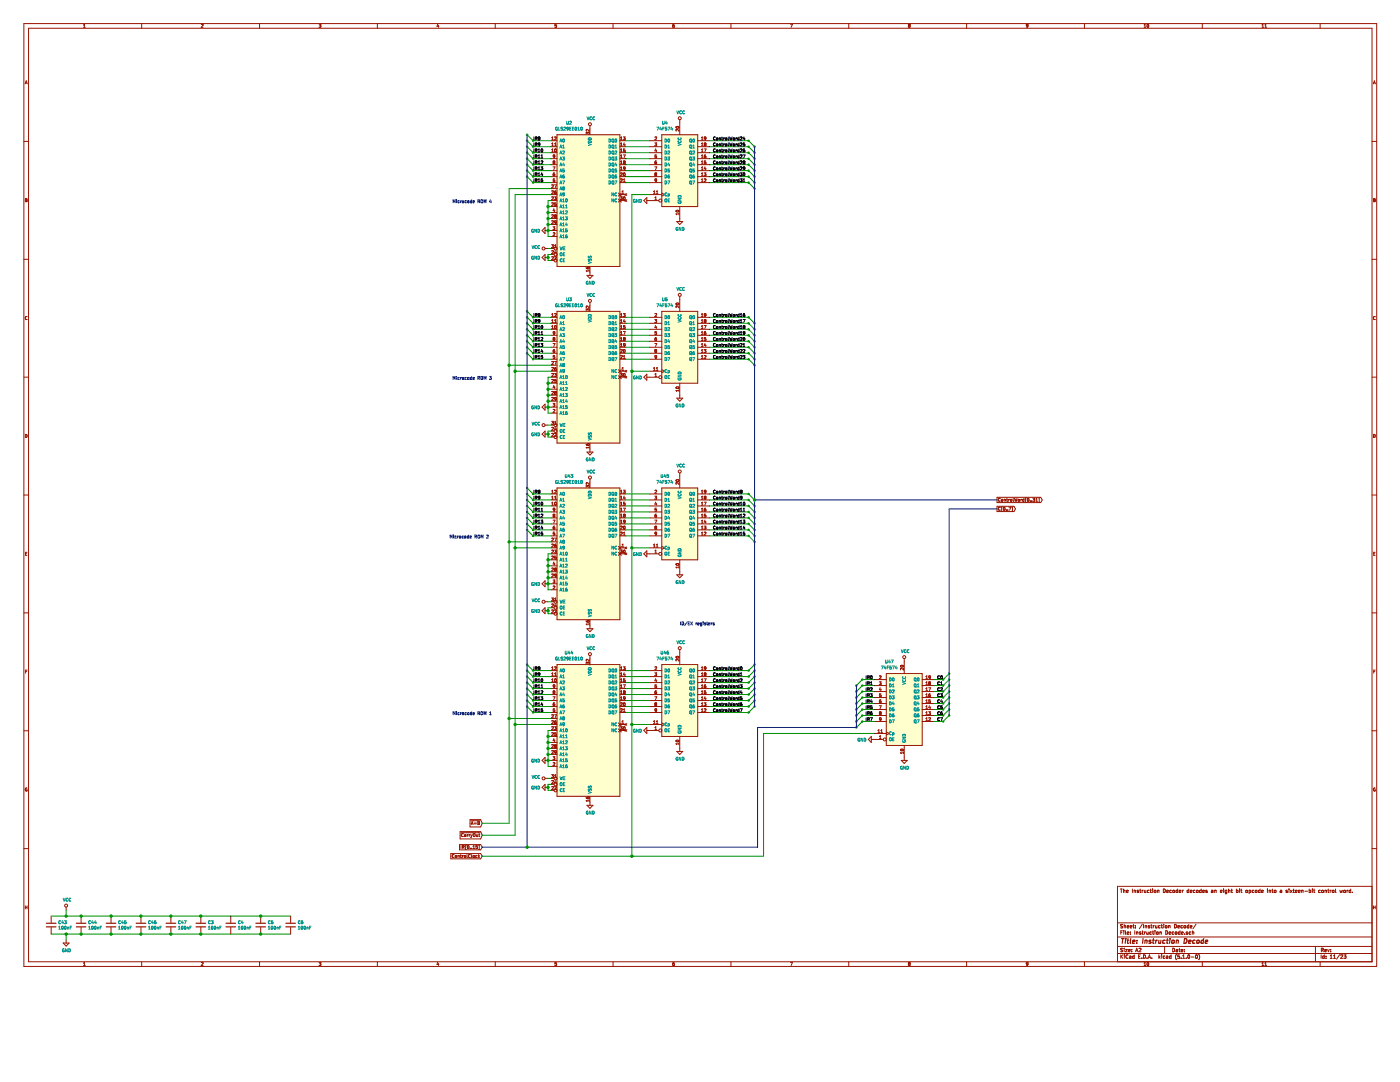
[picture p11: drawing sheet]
EESchema Schematic File Version 4
LIBS:MainBoard-cache
EELAYER 29 0
EELAYER END
$Descr A2 23386 16535
encoding utf-8
Sheet 11 23
Title "Instruction Decode"
Date ""
Rev ""
Comp ""
Comment1 ""
Comment2 ""
Comment3 ""
Comment4 "The Instruction Decoder decodes an eight bit opcode into a sixteen-bit control word."
$EndDescr
$Comp
L Memory_EEPROM:GLS29EE010 U?
U 1 1
P 9850 8150
AR Path="/5D2C0AA0/5DB5EC09" Ref="U?"  Part="1" 
AR Path="/5D2C0B92/5DB5EC09" Ref="U43"  Part="1" 
F 0 "U43" H 9500 8350 50  0000 C CNN
F 1 "GLS29EE010" H 9500 8250 50  0000 C CNN
F 2 "Package_DIP:DIP-32_W15.24mm_Socket" H 9850 8150 50  0001 C CNN
F 3 "" H 9850 8150 50  0001 C CNN
	1    9850 8150
	1    0    0    -1  
$EndComp
$Comp
L Memory_EEPROM:GLS29EE010 U?
U 1 1
P 9850 11100
AR Path="/5D2C0AA0/5DB5EC5B" Ref="U?"  Part="1" 
AR Path="/5D2C0B92/5DB5EC5B" Ref="U44"  Part="1" 
F 0 "U44" H 9500 11300 50  0000 C CNN
F 1 "GLS29EE010" H 9500 11200 50  0000 C CNN
F 2 "Package_DIP:DIP-32_W15.24mm_Socket" H 9850 11100 50  0001 C CNN
F 3 "" H 9850 11100 50  0001 C CNN
	1    9850 11100
	1    0    0    -1  
$EndComp
$Comp
L 74xx:74LS574 U?
U 1 1
P 15100 11850
AR Path="/5D2C14C3/5DB613F7" Ref="U?"  Part="1" 
AR Path="/5D2C0B92/5DB613F7" Ref="U47"  Part="1" 
F 0 "U47" H 14850 12650 50  0000 C CNN
F 1 "74F574" H 14850 12550 50  0000 C CNN
F 2 "Package_DIP:DIP-20_W7.62mm" H 15100 11850 50  0001 C CNN
F 3 "http://www.ti.com/lit/gpn/sn74LS574" H 15100 11850 50  0001 C CNN
	1    15100 11850
	1    0    0    -1  
$EndComp
$Comp
L power:GND #PWR0131
U 1 1
P 15100 12650
F 0 "#PWR0131" H 15100 12400 50  0001 C CNN
F 1 "GND" H 15105 12477 50  0000 C CNN
F 2 "" H 15100 12650 50  0001 C CNN
F 3 "" H 15100 12650 50  0001 C CNN
	1    15100 12650
	1    0    0    -1  
$EndComp
$Comp
L power:VCC #PWR0130
U 1 1
P 15100 11050
F 0 "#PWR0130" H 15100 10900 50  0001 C CNN
F 1 "VCC" H 15117 11223 50  0000 C CNN
F 2 "" H 15100 11050 50  0001 C CNN
F 3 "" H 15100 11050 50  0001 C CNN
	1    15100 11050
	1    0    0    -1  
$EndComp
Entry Wire Line
	14300 12150 14400 12050
Entry Wire Line
	14300 12050 14400 11950
Entry Wire Line
	14300 11450 14400 11350
Entry Wire Line
	14300 11550 14400 11450
Entry Wire Line
	14300 11650 14400 11550
Entry Wire Line
	14300 11750 14400 11650
Entry Wire Line
	14300 11850 14400 11750
Entry Wire Line
	14300 11950 14400 11850
Wire Wire Line
	14400 12050 14600 12050
Wire Wire Line
	14600 11950 14400 11950
Wire Wire Line
	14400 11850 14600 11850
Wire Wire Line
	14600 11750 14400 11750
Wire Wire Line
	14400 11650 14600 11650
Wire Wire Line
	14600 11550 14400 11550
Wire Wire Line
	14400 11450 14600 11450
Wire Wire Line
	14600 11350 14400 11350
Text GLabel 8050 14150 0    50   Input ~ 0
IR[0..15]
Text Label 14450 11350 0    50   ~ 0
IR0
Text Label 14450 11450 0    50   ~ 0
IR1
Text Label 14450 11550 0    50   ~ 0
IR2
Text Label 14450 11650 0    50   ~ 0
IR3
Text Label 14450 11750 0    50   ~ 0
IR4
Text Label 14450 11850 0    50   ~ 0
IR5
Text Label 14450 11950 0    50   ~ 0
IR6
Text Label 14450 12050 0    50   ~ 0
IR7
Text GLabel 8050 14300 0    50   Input ~ 0
ControlClock
$Comp
L power:GND #PWR0129
U 1 1
P 14600 12350
F 0 "#PWR0129" H 14600 12100 50  0001 C CNN
F 1 "GND" V 14605 12222 50  0000 R CNN
F 2 "" H 14600 12350 50  0001 C CNN
F 3 "" H 14600 12350 50  0001 C CNN
	1    14600 12350
	0    1    1    0   
$EndComp
$Comp
L 74xx:74LS574 U?
U 1 1
P 11350 8750
AR Path="/5D2C14C3/5DB75B66" Ref="U?"  Part="1" 
AR Path="/5D2C0B92/5DB75B66" Ref="U45"  Part="1" 
F 0 "U45" H 11100 9550 50  0000 C CNN
F 1 "74F574" H 11100 9450 50  0000 C CNN
F 2 "Package_DIP:DIP-20_W7.62mm" H 11350 8750 50  0001 C CNN
F 3 "http://www.ti.com/lit/gpn/sn74LS574" H 11350 8750 50  0001 C CNN
	1    11350 8750
	1    0    0    -1  
$EndComp
$Comp
L 74xx:74LS574 U?
U 1 1
P 11350 11700
AR Path="/5D2C14C3/5DB7864A" Ref="U?"  Part="1" 
AR Path="/5D2C0B92/5DB7864A" Ref="U46"  Part="1" 
F 0 "U46" H 11100 12500 50  0000 C CNN
F 1 "74F574" H 11100 12400 50  0000 C CNN
F 2 "Package_DIP:DIP-20_W7.62mm" H 11350 11700 50  0001 C CNN
F 3 "http://www.ti.com/lit/gpn/sn74LS574" H 11350 11700 50  0001 C CNN
	1    11350 11700
	1    0    0    -1  
$EndComp
$Comp
L power:GND #PWR0126
U 1 1
P 11350 12500
F 0 "#PWR0126" H 11350 12250 50  0001 C CNN
F 1 "GND" H 11355 12327 50  0000 C CNN
F 2 "" H 11350 12500 50  0001 C CNN
F 3 "" H 11350 12500 50  0001 C CNN
	1    11350 12500
	1    0    0    -1  
$EndComp
$Comp
L power:GND #PWR0124
U 1 1
P 11350 9550
F 0 "#PWR0124" H 11350 9300 50  0001 C CNN
F 1 "GND" H 11355 9377 50  0000 C CNN
F 2 "" H 11350 9550 50  0001 C CNN
F 3 "" H 11350 9550 50  0001 C CNN
	1    11350 9550
	1    0    0    -1  
$EndComp
$Comp
L power:VCC #PWR0123
U 1 1
P 11350 7950
F 0 "#PWR0123" H 11350 7800 50  0001 C CNN
F 1 "VCC" H 11367 8123 50  0000 C CNN
F 2 "" H 11350 7950 50  0001 C CNN
F 3 "" H 11350 7950 50  0001 C CNN
	1    11350 7950
	1    0    0    -1  
$EndComp
$Comp
L power:VCC #PWR0125
U 1 1
P 11350 10900
F 0 "#PWR0125" H 11350 10750 50  0001 C CNN
F 1 "VCC" H 11367 11073 50  0000 C CNN
F 2 "" H 11350 10900 50  0001 C CNN
F 3 "" H 11350 10900 50  0001 C CNN
	1    11350 10900
	1    0    0    -1  
$EndComp
$Comp
L power:VCC #PWR0119
U 1 1
P 9850 11000
F 0 "#PWR0119" H 9850 10850 50  0001 C CNN
F 1 "VCC" H 9867 11173 50  0000 C CNN
F 2 "" H 9850 11000 50  0001 C CNN
F 3 "" H 9850 11000 50  0001 C CNN
	1    9850 11000
	1    0    0    -1  
$EndComp
$Comp
L power:VCC #PWR0117
U 1 1
P 9850 8050
F 0 "#PWR0117" H 9850 7900 50  0001 C CNN
F 1 "VCC" H 9867 8223 50  0000 C CNN
F 2 "" H 9850 8050 50  0001 C CNN
F 3 "" H 9850 8050 50  0001 C CNN
	1    9850 8050
	1    0    0    -1  
$EndComp
$Comp
L power:GND #PWR0120
U 1 1
P 9850 13400
F 0 "#PWR0120" H 9850 13150 50  0001 C CNN
F 1 "GND" H 9855 13227 50  0000 C CNN
F 2 "" H 9850 13400 50  0001 C CNN
F 3 "" H 9850 13400 50  0001 C CNN
	1    9850 13400
	1    0    0    -1  
$EndComp
Wire Wire Line
	12750 14300 10550 14300
Wire Wire Line
	10850 12100 10550 12100
Wire Wire Line
	10550 12100 10550 14300
Connection ~ 10550 14300
Wire Wire Line
	10550 14300 8050 14300
Wire Wire Line
	10550 12100 10550 9150
Wire Wire Line
	10550 9150 10850 9150
Connection ~ 10550 12100
$Comp
L power:GND #PWR0122
U 1 1
P 10850 12200
F 0 "#PWR0122" H 10850 11950 50  0001 C CNN
F 1 "GND" V 10855 12072 50  0000 R CNN
F 2 "" H 10850 12200 50  0001 C CNN
F 3 "" H 10850 12200 50  0001 C CNN
	1    10850 12200
	0    1    1    0   
$EndComp
$Comp
L power:GND #PWR0121
U 1 1
P 10850 9250
F 0 "#PWR0121" H 10850 9000 50  0001 C CNN
F 1 "GND" V 10855 9122 50  0000 R CNN
F 2 "" H 10850 9250 50  0001 C CNN
F 3 "" H 10850 9250 50  0001 C CNN
	1    10850 9250
	0    1    1    0   
$EndComp
Wire Wire Line
	10450 8250 10850 8250
Wire Wire Line
	10850 8350 10450 8350
Wire Wire Line
	10450 8450 10850 8450
Wire Wire Line
	10850 8550 10450 8550
Wire Wire Line
	10450 8650 10850 8650
Wire Wire Line
	10850 8750 10450 8750
Wire Wire Line
	10450 8850 10850 8850
Wire Wire Line
	10850 8950 10450 8950
Wire Wire Line
	10850 11200 10450 11200
Wire Wire Line
	10450 11300 10850 11300
Wire Wire Line
	10850 11400 10450 11400
Wire Wire Line
	10450 11500 10850 11500
Wire Wire Line
	10850 11600 10450 11600
Wire Wire Line
	10450 11700 10850 11700
Wire Wire Line
	10850 11800 10450 11800
Wire Wire Line
	10450 11900 10850 11900
Wire Bus Line
	12650 12150 12650 14150
Wire Bus Line
	12650 14150 8800 14150
Entry Wire Line
	8800 11300 8900 11400
Entry Wire Line
	8800 11400 8900 11500
Entry Wire Line
	8800 11500 8900 11600
Entry Wire Line
	8800 11600 8900 11700
Entry Wire Line
	8800 11700 8900 11800
Entry Wire Line
	8800 11800 8900 11900
Entry Wire Line
	8800 11200 8900 11300
Entry Wire Line
	8800 11100 8900 11200
Wire Wire Line
	8900 11200 9200 11200
Wire Wire Line
	9200 11300 8900 11300
Wire Wire Line
	8900 11400 9200 11400
Wire Wire Line
	9200 11500 8900 11500
Wire Wire Line
	8900 11600 9200 11600
Wire Wire Line
	9200 11700 8900 11700
Wire Wire Line
	8900 11800 9200 11800
Wire Wire Line
	9200 11900 8900 11900
Text Label 8900 11200 0    50   ~ 0
IR8
Text Label 8900 11300 0    50   ~ 0
IR9
Text Label 8900 11400 0    50   ~ 0
IR10
Text Label 8900 11500 0    50   ~ 0
IR11
Text Label 8900 11600 0    50   ~ 0
IR12
Text Label 8900 11700 0    50   ~ 0
IR13
Text Label 8900 11800 0    50   ~ 0
IR14
Text Label 8900 11900 0    50   ~ 0
IR15
Entry Wire Line
	8800 8350 8900 8450
Entry Wire Line
	8800 8450 8900 8550
Entry Wire Line
	8800 8550 8900 8650
Entry Wire Line
	8800 8650 8900 8750
Entry Wire Line
	8800 8750 8900 8850
Entry Wire Line
	8800 8850 8900 8950
Entry Wire Line
	8800 8150 8900 8250
Entry Wire Line
	8800 8250 8900 8350
Wire Wire Line
	8900 8250 9200 8250
Wire Wire Line
	9200 8350 8900 8350
Wire Wire Line
	8900 8450 9200 8450
Wire Wire Line
	9200 8550 8900 8550
Wire Wire Line
	8900 8650 9200 8650
Wire Wire Line
	9200 8750 8900 8750
Wire Wire Line
	8900 8850 9200 8850
Wire Wire Line
	9200 8950 8900 8950
Text Label 8900 8250 0    50   ~ 0
IR8
Text Label 8900 8350 0    50   ~ 0
IR9
Text Label 8900 8450 0    50   ~ 0
IR10
Text Label 8900 8550 0    50   ~ 0
IR11
Text Label 8900 8650 0    50   ~ 0
IR12
Text Label 8900 8750 0    50   ~ 0
IR13
Text Label 8900 8850 0    50   ~ 0
IR14
Text Label 8900 8950 0    50   ~ 0
IR15
Connection ~ 8800 14150
Wire Bus Line
	8800 14150 8050 14150
Text GLabel 8050 13750 0    50   Input ~ 0
~A=B
Text GLabel 8050 13950 0    50   Input ~ 0
~CarryOut
Wire Wire Line
	8500 12000 8500 13750
Wire Wire Line
	8500 13750 8050 13750
Wire Wire Line
	8500 9050 8500 12000
Connection ~ 8500 12000
Wire Wire Line
	8600 9150 8600 12100
Wire Wire Line
	8600 12100 8600 13950
Wire Wire Line
	8600 13950 8050 13950
Connection ~ 8600 12100
Wire Wire Line
	9200 13100 9150 13100
Wire Wire Line
	9150 13100 9150 13150
Wire Wire Line
	9150 13200 9200 13200
$Comp
L power:GND #PWR0116
U 1 1
P 9150 13150
F 0 "#PWR0116" H 9150 12900 50  0001 C CNN
F 1 "GND" V 9155 13022 50  0000 R CNN
F 2 "" H 9150 13150 50  0001 C CNN
F 3 "" H 9150 13150 50  0001 C CNN
	1    9150 13150
	0    1    1    0   
$EndComp
Connection ~ 9150 13150
Wire Wire Line
	9150 13150 9150 13200
Wire Wire Line
	9200 10150 9150 10150
Wire Wire Line
	9150 10150 9150 10200
Wire Wire Line
	9150 10250 9200 10250
$Comp
L power:GND #PWR0113
U 1 1
P 9150 10200
F 0 "#PWR0113" H 9150 9950 50  0001 C CNN
F 1 "GND" V 9155 10072 50  0000 R CNN
F 2 "" H 9150 10200 50  0001 C CNN
F 3 "" H 9150 10200 50  0001 C CNN
	1    9150 10200
	0    1    1    0   
$EndComp
Connection ~ 9150 10200
Wire Wire Line
	9150 10200 9150 10250
$Comp
L power:VCC #PWR0115
U 1 1
P 9150 13000
F 0 "#PWR0115" H 9150 12850 50  0001 C CNN
F 1 "VCC" V 9168 13127 50  0000 L CNN
F 2 "" H 9150 13000 50  0001 C CNN
F 3 "" H 9150 13000 50  0001 C CNN
	1    9150 13000
	0    -1   -1   0   
$EndComp
Wire Wire Line
	9200 13000 9150 13000
$Comp
L power:VCC #PWR0112
U 1 1
P 9150 10050
F 0 "#PWR0112" H 9150 9900 50  0001 C CNN
F 1 "VCC" V 9168 10177 50  0000 L CNN
F 2 "" H 9150 10050 50  0001 C CNN
F 3 "" H 9150 10050 50  0001 C CNN
	1    9150 10050
	0    -1   -1   0   
$EndComp
Wire Wire Line
	9200 10050 9150 10050
Wire Wire Line
	9200 9250 9150 9250
Wire Wire Line
	9150 9250 9150 9350
Wire Wire Line
	9150 9850 9200 9850
Wire Wire Line
	9200 9750 9150 9750
Connection ~ 9150 9750
Wire Wire Line
	9150 9750 9150 9850
Wire Wire Line
	9150 9650 9200 9650
Connection ~ 9150 9650
Wire Wire Line
	9150 9650 9150 9750
Wire Wire Line
	9200 9550 9150 9550
Connection ~ 9150 9550
Wire Wire Line
	9150 9550 9150 9650
Wire Wire Line
	9150 9450 9200 9450
Connection ~ 9150 9450
Wire Wire Line
	9200 9350 9150 9350
Connection ~ 9150 9350
Wire Wire Line
	9150 9350 9150 9450
$Comp
L power:GND #PWR0111
U 1 1
P 9150 9750
F 0 "#PWR0111" H 9150 9500 50  0001 C CNN
F 1 "GND" V 9155 9622 50  0000 R CNN
F 2 "" H 9150 9750 50  0001 C CNN
F 3 "" H 9150 9750 50  0001 C CNN
	1    9150 9750
	0    1    1    0   
$EndComp
Wire Wire Line
	9150 9450 9150 9550
Wire Wire Line
	9150 12200 9150 12300
Wire Wire Line
	9150 12800 9200 12800
Wire Wire Line
	9200 12700 9150 12700
Connection ~ 9150 12700
Wire Wire Line
	9150 12700 9150 12800
Wire Wire Line
	9150 12600 9200 12600
Connection ~ 9150 12600
Wire Wire Line
	9150 12600 9150 12700
Wire Wire Line
	9200 12500 9150 12500
Connection ~ 9150 12500
Wire Wire Line
	9150 12500 9150 12600
Wire Wire Line
	9150 12400 9200 12400
Connection ~ 9150 12400
Wire Wire Line
	9200 12300 9150 12300
Connection ~ 9150 12300
Wire Wire Line
	9150 12300 9150 12400
$Comp
L power:GND #PWR0114
U 1 1
P 9150 12700
F 0 "#PWR0114" H 9150 12450 50  0001 C CNN
F 1 "GND" V 9155 12572 50  0000 R CNN
F 2 "" H 9150 12700 50  0001 C CNN
F 3 "" H 9150 12700 50  0001 C CNN
	1    9150 12700
	0    1    1    0   
$EndComp
Wire Wire Line
	9150 12400 9150 12500
Wire Wire Line
	9200 12200 9150 12200
Wire Wire Line
	8500 12000 9200 12000
Wire Wire Line
	8600 12100 9200 12100
Wire Wire Line
	8500 9050 9200 9050
Wire Wire Line
	8600 9150 9200 9150
$Comp
L power:GND #PWR0118
U 1 1
P 9850 10450
F 0 "#PWR0118" H 9850 10200 50  0001 C CNN
F 1 "GND" H 9855 10277 50  0000 C CNN
F 2 "" H 9850 10450 50  0001 C CNN
F 3 "" H 9850 10450 50  0001 C CNN
	1    9850 10450
	1    0    0    -1  
$EndComp
Entry Wire Line
	12500 11200 12600 11100
Entry Wire Line
	12500 11300 12600 11200
Entry Wire Line
	12500 11400 12600 11300
Entry Wire Line
	12500 11500 12600 11400
Entry Wire Line
	12500 11600 12600 11500
Entry Wire Line
	12500 11700 12600 11600
Entry Wire Line
	12500 11800 12600 11700
Entry Wire Line
	12500 11900 12600 11800
Wire Wire Line
	12500 8250 11850 8250
Wire Wire Line
	11850 8350 12500 8350
Wire Wire Line
	12500 8450 11850 8450
Wire Wire Line
	11850 8550 12500 8550
Wire Wire Line
	12500 8650 11850 8650
Wire Wire Line
	11850 8750 12500 8750
Wire Wire Line
	12500 8850 11850 8850
Wire Wire Line
	11850 8950 12500 8950
Wire Wire Line
	12500 11800 11850 11800
Wire Wire Line
	11850 11900 12500 11900
Text Notes 11350 10450 0    50   ~ 0
ID/EX registers
Text Label 11900 8250 0    50   ~ 0
ControlWord8
Text Label 11900 8350 0    50   ~ 0
ControlWord9
Text Label 11900 8450 0    50   ~ 0
ControlWord10
Text Label 11900 8550 0    50   ~ 0
ControlWord11
Text Label 11900 8650 0    50   ~ 0
ControlWord12
Text Label 11900 8750 0    50   ~ 0
ControlWord13
Text Label 11900 8850 0    50   ~ 0
ControlWord14
Text Label 11900 8950 0    50   ~ 0
ControlWord15
Wire Wire Line
	11850 11700 12500 11700
Wire Wire Line
	11850 11600 12500 11600
Wire Wire Line
	11850 11500 12500 11500
Wire Wire Line
	11850 11400 12500 11400
Wire Wire Line
	11850 11300 12500 11300
Wire Wire Line
	11850 11200 12500 11200
Text Label 11900 11200 0    50   ~ 0
ControlWord0
Text Label 11900 11300 0    50   ~ 0
ControlWord1
Text Label 11900 11400 0    50   ~ 0
ControlWord2
Text Label 11900 11500 0    50   ~ 0
ControlWord3
Text Label 11900 11600 0    50   ~ 0
ControlWord4
Text Label 11900 11700 0    50   ~ 0
ControlWord5
Text Label 11900 11800 0    50   ~ 0
ControlWord6
Text Label 11900 11900 0    50   ~ 0
ControlWord7
Connection ~ 1350 15600
Wire Wire Line
	1350 15600 1100 15600
Connection ~ 1850 15600
Wire Wire Line
	1850 15600 1350 15600
Connection ~ 2350 15600
Wire Wire Line
	2350 15600 1850 15600
Wire Wire Line
	2850 15600 2350 15600
Connection ~ 2350 15300
Wire Wire Line
	2350 15300 2850 15300
Connection ~ 1850 15300
Wire Wire Line
	1850 15300 2350 15300
Connection ~ 1350 15300
Wire Wire Line
	1350 15300 1850 15300
$Comp
L power:GND #PWR?
U 1 1
P 1100 15700
AR Path="/5D2C0761/5DC56D86" Ref="#PWR?"  Part="1" 
AR Path="/5D2C0B92/5DC56D86" Ref="#PWR0128"  Part="1" 
F 0 "#PWR0128" H 1100 15450 50  0001 C CNN
F 1 "GND" H 1105 15527 50  0000 C CNN
F 2 "" H 1100 15700 50  0001 C CNN
F 3 "" H 1100 15700 50  0001 C CNN
	1    1100 15700
	1    0    0    -1  
$EndComp
$Comp
L Device:C C?
U 1 1
P 2850 15450
AR Path="/5D2C0761/5DC56D80" Ref="C?"  Part="1" 
AR Path="/5D2C0B92/5DC56D80" Ref="C47"  Part="1" 
F 0 "C47" H 2965 15496 50  0000 L CNN
F 1 "100nF" H 2965 15405 50  0000 L CNN
F 2 "Capacitor_THT:C_Disc_D4.3mm_W1.9mm_P5.00mm" H 2888 15300 50  0001 C CNN
F 3 "~" H 2850 15450 50  0001 C CNN
	1    2850 15450
	1    0    0    -1  
$EndComp
$Comp
L Device:C C?
U 1 1
P 2350 15450
AR Path="/5D2C0761/5DC56D7A" Ref="C?"  Part="1" 
AR Path="/5D2C0B92/5DC56D7A" Ref="C46"  Part="1" 
F 0 "C46" H 2465 15496 50  0000 L CNN
F 1 "100nF" H 2465 15405 50  0000 L CNN
F 2 "Capacitor_THT:C_Disc_D4.3mm_W1.9mm_P5.00mm" H 2388 15300 50  0001 C CNN
F 3 "~" H 2350 15450 50  0001 C CNN
	1    2350 15450
	1    0    0    -1  
$EndComp
$Comp
L Device:C C?
U 1 1
P 1850 15450
AR Path="/5D2C0761/5DC56D74" Ref="C?"  Part="1" 
AR Path="/5D2C0B92/5DC56D74" Ref="C45"  Part="1" 
F 0 "C45" H 1965 15496 50  0000 L CNN
F 1 "100nF" H 1965 15405 50  0000 L CNN
F 2 "Capacitor_THT:C_Disc_D4.3mm_W1.9mm_P5.00mm" H 1888 15300 50  0001 C CNN
F 3 "~" H 1850 15450 50  0001 C CNN
	1    1850 15450
	1    0    0    -1  
$EndComp
$Comp
L Device:C C?
U 1 1
P 1350 15450
AR Path="/5D2C0761/5DC56D6E" Ref="C?"  Part="1" 
AR Path="/5D2C0B92/5DC56D6E" Ref="C44"  Part="1" 
F 0 "C44" H 1465 15496 50  0000 L CNN
F 1 "100nF" H 1465 15405 50  0000 L CNN
F 2 "Capacitor_THT:C_Disc_D4.3mm_W1.9mm_P5.00mm" H 1388 15300 50  0001 C CNN
F 3 "~" H 1350 15450 50  0001 C CNN
	1    1350 15450
	1    0    0    -1  
$EndComp
$Comp
L Device:C C?
U 1 1
P 850 15450
AR Path="/5D2C0761/5DC56D68" Ref="C?"  Part="1" 
AR Path="/5D2C0B92/5DC56D68" Ref="C43"  Part="1" 
F 0 "C43" H 965 15496 50  0000 L CNN
F 1 "100nF" H 965 15405 50  0000 L CNN
F 2 "Capacitor_THT:C_Disc_D4.3mm_W1.9mm_P5.00mm" H 888 15300 50  0001 C CNN
F 3 "~" H 850 15450 50  0001 C CNN
	1    850  15450
	1    0    0    -1  
$EndComp
Entry Wire Line
	12500 8950 12600 9050
Entry Wire Line
	12500 8850 12600 8950
Entry Wire Line
	12500 8750 12600 8850
Entry Wire Line
	12500 8650 12600 8750
Entry Wire Line
	12500 8550 12600 8650
Entry Wire Line
	12500 8450 12600 8550
Entry Wire Line
	12500 8350 12600 8450
Entry Wire Line
	12500 8250 12600 8350
Text GLabel 16650 8350 2    50   Output ~ 0
ControlWord[0..31]
Wire Bus Line
	12600 8350 16650 8350
Entry Wire Line
	15750 12050 15850 11950
Entry Wire Line
	15750 11950 15850 11850
Entry Wire Line
	15750 11850 15850 11750
Entry Wire Line
	15750 11750 15850 11650
Entry Wire Line
	15750 11650 15850 11550
Entry Wire Line
	15750 11550 15850 11450
Entry Wire Line
	15750 11450 15850 11350
Entry Wire Line
	15750 11350 15850 11250
Text GLabel 16650 8500 2    50   Output ~ 0
C[0..7]
Text Label 15750 11350 2    50   ~ 0
C0
Text Label 15750 11450 2    50   ~ 0
C1
Text Label 15750 11550 2    50   ~ 0
C2
Text Label 15750 11650 2    50   ~ 0
C3
Text Label 15750 11750 2    50   ~ 0
C4
Text Label 15750 11850 2    50   ~ 0
C5
Text Label 15750 11950 2    50   ~ 0
C6
Text Label 15750 12050 2    50   ~ 0
C7
Wire Wire Line
	15600 11350 15750 11350
Wire Wire Line
	15750 11450 15600 11450
Wire Wire Line
	15600 11550 15750 11550
Wire Wire Line
	15750 11650 15600 11650
Wire Wire Line
	15600 11750 15750 11750
Wire Wire Line
	15750 11850 15600 11850
Wire Wire Line
	15600 11950 15750 11950
Wire Wire Line
	15750 12050 15600 12050
Wire Wire Line
	12750 12250 12750 14300
Wire Bus Line
	15850 8500 16650 8500
Wire Bus Line
	12650 12150 14300 12150
Wire Wire Line
	12750 12250 14600 12250
Text Notes 7550 11950 0    50   ~ 0
Microcode ROM 1
Text Notes 7500 9000 0    50   ~ 0
Microcode ROM 2
$Comp
L Memory_EEPROM:GLS29EE010 U?
U 1 1
P 9850 5200
AR Path="/5D2C0AA0/5DA378A0" Ref="U?"  Part="1" 
AR Path="/5D2C0B92/5DA378A0" Ref="U3"  Part="1" 
F 0 "U3" H 9500 5400 50  0000 C CNN
F 1 "GLS29EE010" H 9500 5300 50  0000 C CNN
F 2 "Package_DIP:DIP-32_W15.24mm_Socket" H 9850 5200 50  0001 C CNN
F 3 "" H 9850 5200 50  0001 C CNN
	1    9850 5200
	1    0    0    -1  
$EndComp
$Comp
L 74xx:74LS574 U?
U 1 1
P 11350 5800
AR Path="/5D2C14C3/5DA378A6" Ref="U?"  Part="1" 
AR Path="/5D2C0B92/5DA378A6" Ref="U5"  Part="1" 
F 0 "U5" H 11100 6600 50  0000 C CNN
F 1 "74F574" H 11100 6500 50  0000 C CNN
F 2 "Package_DIP:DIP-20_W7.62mm" H 11350 5800 50  0001 C CNN
F 3 "http://www.ti.com/lit/gpn/sn74LS574" H 11350 5800 50  0001 C CNN
	1    11350 5800
	1    0    0    -1  
$EndComp
$Comp
L power:GND #PWR0230
U 1 1
P 11350 6600
F 0 "#PWR0230" H 11350 6350 50  0001 C CNN
F 1 "GND" H 11355 6427 50  0000 C CNN
F 2 "" H 11350 6600 50  0001 C CNN
F 3 "" H 11350 6600 50  0001 C CNN
	1    11350 6600
	1    0    0    -1  
$EndComp
$Comp
L power:VCC #PWR0231
U 1 1
P 11350 5000
F 0 "#PWR0231" H 11350 4850 50  0001 C CNN
F 1 "VCC" H 11367 5173 50  0000 C CNN
F 2 "" H 11350 5000 50  0001 C CNN
F 3 "" H 11350 5000 50  0001 C CNN
	1    11350 5000
	1    0    0    -1  
$EndComp
$Comp
L power:VCC #PWR0232
U 1 1
P 9850 5100
F 0 "#PWR0232" H 9850 4950 50  0001 C CNN
F 1 "VCC" H 9867 5273 50  0000 C CNN
F 2 "" H 9850 5100 50  0001 C CNN
F 3 "" H 9850 5100 50  0001 C CNN
	1    9850 5100
	1    0    0    -1  
$EndComp
$Comp
L power:GND #PWR0233
U 1 1
P 10850 6300
F 0 "#PWR0233" H 10850 6050 50  0001 C CNN
F 1 "GND" V 10855 6172 50  0000 R CNN
F 2 "" H 10850 6300 50  0001 C CNN
F 3 "" H 10850 6300 50  0001 C CNN
	1    10850 6300
	0    1    1    0   
$EndComp
Wire Wire Line
	10450 5300 10850 5300
Wire Wire Line
	10850 5400 10450 5400
Wire Wire Line
	10450 5500 10850 5500
Wire Wire Line
	10850 5600 10450 5600
Wire Wire Line
	10450 5700 10850 5700
Wire Wire Line
	10850 5800 10450 5800
Wire Wire Line
	10450 5900 10850 5900
Wire Wire Line
	10850 6000 10450 6000
Entry Wire Line
	8800 5400 8900 5500
Entry Wire Line
	8800 5500 8900 5600
Entry Wire Line
	8800 5600 8900 5700
Entry Wire Line
	8800 5700 8900 5800
Entry Wire Line
	8800 5800 8900 5900
Entry Wire Line
	8800 5900 8900 6000
Entry Wire Line
	8800 5200 8900 5300
Entry Wire Line
	8800 5300 8900 5400
Wire Wire Line
	8900 5300 9200 5300
Wire Wire Line
	9200 5400 8900 5400
Wire Wire Line
	8900 5500 9200 5500
Wire Wire Line
	9200 5600 8900 5600
Wire Wire Line
	8900 5700 9200 5700
Wire Wire Line
	9200 5800 8900 5800
Wire Wire Line
	8900 5900 9200 5900
Wire Wire Line
	9200 6000 8900 6000
Text Label 8900 5300 0    50   ~ 0
IR8
Text Label 8900 5400 0    50   ~ 0
IR9
Text Label 8900 5500 0    50   ~ 0
IR10
Text Label 8900 5600 0    50   ~ 0
IR11
Text Label 8900 5700 0    50   ~ 0
IR12
Text Label 8900 5800 0    50   ~ 0
IR13
Text Label 8900 5900 0    50   ~ 0
IR14
Text Label 8900 6000 0    50   ~ 0
IR15
Wire Wire Line
	8500 6100 8500 9050
Wire Wire Line
	8600 6200 8600 9150
Wire Wire Line
	9200 7200 9150 7200
Wire Wire Line
	9150 7200 9150 7250
Wire Wire Line
	9150 7300 9200 7300
$Comp
L power:GND #PWR0234
U 1 1
P 9150 7250
F 0 "#PWR0234" H 9150 7000 50  0001 C CNN
F 1 "GND" V 9155 7122 50  0000 R CNN
F 2 "" H 9150 7250 50  0001 C CNN
F 3 "" H 9150 7250 50  0001 C CNN
	1    9150 7250
	0    1    1    0   
$EndComp
Connection ~ 9150 7250
Wire Wire Line
	9150 7250 9150 7300
$Comp
L power:VCC #PWR0235
U 1 1
P 9150 7100
F 0 "#PWR0235" H 9150 6950 50  0001 C CNN
F 1 "VCC" V 9168 7227 50  0000 L CNN
F 2 "" H 9150 7100 50  0001 C CNN
F 3 "" H 9150 7100 50  0001 C CNN
	1    9150 7100
	0    -1   -1   0   
$EndComp
Wire Wire Line
	9200 7100 9150 7100
Wire Wire Line
	9200 6300 9150 6300
Wire Wire Line
	9150 6300 9150 6400
Wire Wire Line
	9150 6900 9200 6900
Wire Wire Line
	9200 6800 9150 6800
Connection ~ 9150 6800
Wire Wire Line
	9150 6800 9150 6900
Wire Wire Line
	9150 6700 9200 6700
Connection ~ 9150 6700
Wire Wire Line
	9150 6700 9150 6800
Wire Wire Line
	9200 6600 9150 6600
Connection ~ 9150 6600
Wire Wire Line
	9150 6600 9150 6700
Wire Wire Line
	9150 6500 9200 6500
Connection ~ 9150 6500
Wire Wire Line
	9200 6400 9150 6400
Connection ~ 9150 6400
Wire Wire Line
	9150 6400 9150 6500
$Comp
L power:GND #PWR0236
U 1 1
P 9150 6800
F 0 "#PWR0236" H 9150 6550 50  0001 C CNN
F 1 "GND" V 9155 6672 50  0000 R CNN
F 2 "" H 9150 6800 50  0001 C CNN
F 3 "" H 9150 6800 50  0001 C CNN
	1    9150 6800
	0    1    1    0   
$EndComp
Wire Wire Line
	9150 6500 9150 6600
Wire Wire Line
	8500 6100 9200 6100
Wire Wire Line
	8600 6200 9200 6200
$Comp
L power:GND #PWR0237
U 1 1
P 9850 7500
F 0 "#PWR0237" H 9850 7250 50  0001 C CNN
F 1 "GND" H 9855 7327 50  0000 C CNN
F 2 "" H 9850 7500 50  0001 C CNN
F 3 "" H 9850 7500 50  0001 C CNN
	1    9850 7500
	1    0    0    -1  
$EndComp
Wire Wire Line
	12500 5300 11850 5300
Wire Wire Line
	11850 5400 12500 5400
Wire Wire Line
	12500 5500 11850 5500
Wire Wire Line
	11850 5600 12500 5600
Wire Wire Line
	12500 5700 11850 5700
Wire Wire Line
	11850 5800 12500 5800
Wire Wire Line
	12500 5900 11850 5900
Wire Wire Line
	11850 6000 12500 6000
Text Label 11900 5300 0    50   ~ 0
ControlWord16
Text Label 11900 5400 0    50   ~ 0
ControlWord17
Text Label 11900 5500 0    50   ~ 0
ControlWord18
Text Label 11900 5600 0    50   ~ 0
ControlWord19
Text Label 11900 5700 0    50   ~ 0
ControlWord20
Text Label 11900 5800 0    50   ~ 0
ControlWord21
Text Label 11900 5900 0    50   ~ 0
ControlWord22
Text Label 11900 6000 0    50   ~ 0
ControlWord23
Entry Wire Line
	12500 6000 12600 6100
Entry Wire Line
	12500 5900 12600 6000
Entry Wire Line
	12500 5800 12600 5900
Entry Wire Line
	12500 5700 12600 5800
Entry Wire Line
	12500 5600 12600 5700
Entry Wire Line
	12500 5500 12600 5600
Entry Wire Line
	12500 5400 12600 5500
Entry Wire Line
	12500 5300 12600 5400
Connection ~ 12600 8350
Wire Wire Line
	10550 9150 10550 6200
Wire Wire Line
	10550 6200 10850 6200
Connection ~ 10550 9150
Connection ~ 3350 15600
Wire Wire Line
	3350 15600 2850 15600
Wire Wire Line
	3850 15600 3350 15600
Connection ~ 3350 15300
Wire Wire Line
	3350 15300 3850 15300
Wire Wire Line
	2850 15300 3350 15300
$Comp
L Device:C C?
U 1 1
P 3850 15450
AR Path="/5D2C0761/5DA69B39" Ref="C?"  Part="1" 
AR Path="/5D2C0B92/5DA69B39" Ref="C4"  Part="1" 
F 0 "C4" H 3965 15496 50  0000 L CNN
F 1 "100nF" H 3965 15405 50  0000 L CNN
F 2 "Capacitor_THT:C_Disc_D4.3mm_W1.9mm_P5.00mm" H 3888 15300 50  0001 C CNN
F 3 "~" H 3850 15450 50  0001 C CNN
	1    3850 15450
	1    0    0    -1  
$EndComp
$Comp
L Device:C C?
U 1 1
P 3350 15450
AR Path="/5D2C0761/5DA69B3F" Ref="C?"  Part="1" 
AR Path="/5D2C0B92/5DA69B3F" Ref="C3"  Part="1" 
F 0 "C3" H 3465 15496 50  0000 L CNN
F 1 "100nF" H 3465 15405 50  0000 L CNN
F 2 "Capacitor_THT:C_Disc_D4.3mm_W1.9mm_P5.00mm" H 3388 15300 50  0001 C CNN
F 3 "~" H 3350 15450 50  0001 C CNN
	1    3350 15450
	1    0    0    -1  
$EndComp
Connection ~ 2850 15300
Connection ~ 2850 15600
Connection ~ 8500 9050
Connection ~ 8600 9150
Text Notes 7550 6350 0    50   ~ 0
Microcode ROM 3
$Comp
L Memory_EEPROM:GLS29EE010 U?
U 1 1
P 9850 2250
AR Path="/5D2C0AA0/5DB75228" Ref="U?"  Part="1" 
AR Path="/5D2C0B92/5DB75228" Ref="U2"  Part="1" 
F 0 "U2" H 9500 2450 50  0000 C CNN
F 1 "GLS29EE010" H 9500 2350 50  0000 C CNN
F 2 "Package_DIP:DIP-32_W15.24mm_Socket" H 9850 2250 50  0001 C CNN
F 3 "" H 9850 2250 50  0001 C CNN
	1    9850 2250
	1    0    0    -1  
$EndComp
$Comp
L 74xx:74LS574 U?
U 1 1
P 11350 2850
AR Path="/5D2C14C3/5DB7522E" Ref="U?"  Part="1" 
AR Path="/5D2C0B92/5DB7522E" Ref="U4"  Part="1" 
F 0 "U4" H 11100 3650 50  0000 C CNN
F 1 "74F574" H 11100 3550 50  0000 C CNN
F 2 "Package_DIP:DIP-20_W7.62mm" H 11350 2850 50  0001 C CNN
F 3 "http://www.ti.com/lit/gpn/sn74LS574" H 11350 2850 50  0001 C CNN
	1    11350 2850
	1    0    0    -1  
$EndComp
$Comp
L power:GND #PWR0238
U 1 1
P 11350 3650
F 0 "#PWR0238" H 11350 3400 50  0001 C CNN
F 1 "GND" H 11355 3477 50  0000 C CNN
F 2 "" H 11350 3650 50  0001 C CNN
F 3 "" H 11350 3650 50  0001 C CNN
	1    11350 3650
	1    0    0    -1  
$EndComp
$Comp
L power:VCC #PWR0239
U 1 1
P 11350 2050
F 0 "#PWR0239" H 11350 1900 50  0001 C CNN
F 1 "VCC" H 11367 2223 50  0000 C CNN
F 2 "" H 11350 2050 50  0001 C CNN
F 3 "" H 11350 2050 50  0001 C CNN
	1    11350 2050
	1    0    0    -1  
$EndComp
$Comp
L power:VCC #PWR0240
U 1 1
P 9850 2150
F 0 "#PWR0240" H 9850 2000 50  0001 C CNN
F 1 "VCC" H 9867 2323 50  0000 C CNN
F 2 "" H 9850 2150 50  0001 C CNN
F 3 "" H 9850 2150 50  0001 C CNN
	1    9850 2150
	1    0    0    -1  
$EndComp
$Comp
L power:GND #PWR0241
U 1 1
P 10850 3350
F 0 "#PWR0241" H 10850 3100 50  0001 C CNN
F 1 "GND" V 10855 3222 50  0000 R CNN
F 2 "" H 10850 3350 50  0001 C CNN
F 3 "" H 10850 3350 50  0001 C CNN
	1    10850 3350
	0    1    1    0   
$EndComp
Wire Wire Line
	10450 2350 10850 2350
Wire Wire Line
	10850 2450 10450 2450
Wire Wire Line
	10450 2550 10850 2550
Wire Wire Line
	10850 2650 10450 2650
Wire Wire Line
	10450 2750 10850 2750
Wire Wire Line
	10850 2850 10450 2850
Wire Wire Line
	10450 2950 10850 2950
Wire Wire Line
	10850 3050 10450 3050
Entry Wire Line
	8800 2450 8900 2550
Entry Wire Line
	8800 2550 8900 2650
Entry Wire Line
	8800 2650 8900 2750
Entry Wire Line
	8800 2750 8900 2850
Entry Wire Line
	8800 2850 8900 2950
Entry Wire Line
	8800 2950 8900 3050
Entry Wire Line
	8800 2250 8900 2350
Entry Wire Line
	8800 2350 8900 2450
Wire Wire Line
	8900 2350 9200 2350
Wire Wire Line
	9200 2450 8900 2450
Wire Wire Line
	8900 2550 9200 2550
Wire Wire Line
	9200 2650 8900 2650
Wire Wire Line
	8900 2750 9200 2750
Wire Wire Line
	9200 2850 8900 2850
Wire Wire Line
	8900 2950 9200 2950
Wire Wire Line
	9200 3050 8900 3050
Text Label 8900 2350 0    50   ~ 0
IR8
Text Label 8900 2450 0    50   ~ 0
IR9
Text Label 8900 2550 0    50   ~ 0
IR10
Text Label 8900 2650 0    50   ~ 0
IR11
Text Label 8900 2750 0    50   ~ 0
IR12
Text Label 8900 2850 0    50   ~ 0
IR13
Text Label 8900 2950 0    50   ~ 0
IR14
Text Label 8900 3050 0    50   ~ 0
IR15
Wire Wire Line
	8500 3150 8500 6100
Wire Wire Line
	8600 3250 8600 6200
Wire Wire Line
	9200 4250 9150 4250
Wire Wire Line
	9150 4250 9150 4300
Wire Wire Line
	9150 4350 9200 4350
$Comp
L power:GND #PWR0242
U 1 1
P 9150 4300
F 0 "#PWR0242" H 9150 4050 50  0001 C CNN
F 1 "GND" V 9155 4172 50  0000 R CNN
F 2 "" H 9150 4300 50  0001 C CNN
F 3 "" H 9150 4300 50  0001 C CNN
	1    9150 4300
	0    1    1    0   
$EndComp
Connection ~ 9150 4300
Wire Wire Line
	9150 4300 9150 4350
Wire Wire Line
	9200 4150 9150 4150
Wire Wire Line
	9200 3350 9150 3350
Wire Wire Line
	9150 3350 9150 3450
Wire Wire Line
	9150 3950 9200 3950
Wire Wire Line
	9200 3850 9150 3850
Connection ~ 9150 3850
Wire Wire Line
	9150 3850 9150 3950
Wire Wire Line
	9150 3750 9200 3750
Connection ~ 9150 3750
Wire Wire Line
	9150 3750 9150 3850
Wire Wire Line
	9200 3650 9150 3650
Connection ~ 9150 3650
Wire Wire Line
	9150 3650 9150 3750
Wire Wire Line
	9150 3550 9200 3550
Connection ~ 9150 3550
Wire Wire Line
	9200 3450 9150 3450
Connection ~ 9150 3450
Wire Wire Line
	9150 3450 9150 3550
$Comp
L power:GND #PWR0244
U 1 1
P 9150 3850
F 0 "#PWR0244" H 9150 3600 50  0001 C CNN
F 1 "GND" V 9155 3722 50  0000 R CNN
F 2 "" H 9150 3850 50  0001 C CNN
F 3 "" H 9150 3850 50  0001 C CNN
	1    9150 3850
	0    1    1    0   
$EndComp
Wire Wire Line
	9150 3550 9150 3650
Wire Wire Line
	8500 3150 9200 3150
Wire Wire Line
	8600 3250 9200 3250
$Comp
L power:GND #PWR0245
U 1 1
P 9850 4550
F 0 "#PWR0245" H 9850 4300 50  0001 C CNN
F 1 "GND" H 9855 4377 50  0000 C CNN
F 2 "" H 9850 4550 50  0001 C CNN
F 3 "" H 9850 4550 50  0001 C CNN
	1    9850 4550
	1    0    0    -1  
$EndComp
Wire Wire Line
	12500 2350 11850 2350
Wire Wire Line
	11850 2450 12500 2450
Wire Wire Line
	12500 2550 11850 2550
Wire Wire Line
	11850 2650 12500 2650
Wire Wire Line
	12500 2750 11850 2750
Wire Wire Line
	11850 2850 12500 2850
Wire Wire Line
	12500 2950 11850 2950
Wire Wire Line
	11850 3050 12500 3050
Text Label 11900 2350 0    50   ~ 0
ControlWord24
Text Label 11900 2450 0    50   ~ 0
ControlWord25
Text Label 11900 2550 0    50   ~ 0
ControlWord26
Text Label 11900 2650 0    50   ~ 0
ControlWord27
Text Label 11900 2750 0    50   ~ 0
ControlWord28
Text Label 11900 2850 0    50   ~ 0
ControlWord29
Text Label 11900 2950 0    50   ~ 0
ControlWord30
Text Label 11900 3050 0    50   ~ 0
ControlWord31
Entry Wire Line
	12500 3050 12600 3150
Entry Wire Line
	12500 2950 12600 3050
Entry Wire Line
	12500 2850 12600 2950
Entry Wire Line
	12500 2750 12600 2850
Entry Wire Line
	12500 2650 12600 2750
Entry Wire Line
	12500 2550 12600 2650
Entry Wire Line
	12500 2450 12600 2550
Entry Wire Line
	12500 2350 12600 2450
Wire Wire Line
	10550 6200 10550 3250
Wire Wire Line
	10550 3250 10850 3250
Text Notes 7550 3400 0    50   ~ 0
Microcode ROM 4
Connection ~ 8500 6100
Connection ~ 8600 6200
Connection ~ 10550 6200
Connection ~ 4350 15600
Wire Wire Line
	4350 15600 3850 15600
Wire Wire Line
	4850 15600 4350 15600
Connection ~ 4350 15300
Wire Wire Line
	4350 15300 4850 15300
Wire Wire Line
	3850 15300 4350 15300
$Comp
L Device:C C?
U 1 1
P 4850 15450
AR Path="/5D2C0761/5DC0215F" Ref="C?"  Part="1" 
AR Path="/5D2C0B92/5DC0215F" Ref="C6"  Part="1" 
F 0 "C6" H 4965 15496 50  0000 L CNN
F 1 "100nF" H 4965 15405 50  0000 L CNN
F 2 "Capacitor_THT:C_Disc_D4.3mm_W1.9mm_P5.00mm" H 4888 15300 50  0001 C CNN
F 3 "~" H 4850 15450 50  0001 C CNN
	1    4850 15450
	1    0    0    -1  
$EndComp
$Comp
L Device:C C?
U 1 1
P 4350 15450
AR Path="/5D2C0761/5DC02165" Ref="C?"  Part="1" 
AR Path="/5D2C0B92/5DC02165" Ref="C5"  Part="1" 
F 0 "C5" H 4465 15496 50  0000 L CNN
F 1 "100nF" H 4465 15405 50  0000 L CNN
F 2 "Capacitor_THT:C_Disc_D4.3mm_W1.9mm_P5.00mm" H 4388 15300 50  0001 C CNN
F 3 "~" H 4350 15450 50  0001 C CNN
	1    4350 15450
	1    0    0    -1  
$EndComp
Wire Wire Line
	850  15300 1100 15300
$Comp
L power:VCC #PWR?
U 1 1
P 1100 15200
AR Path="/5D2C0761/5DC56D8C" Ref="#PWR?"  Part="1" 
AR Path="/5D2C0B92/5DC56D8C" Ref="#PWR0127"  Part="1" 
F 0 "#PWR0127" H 1100 15050 50  0001 C CNN
F 1 "VCC" H 1117 15373 50  0000 C CNN
F 2 "" H 1100 15200 50  0001 C CNN
F 3 "" H 1100 15200 50  0001 C CNN
	1    1100 15200
	1    0    0    -1  
$EndComp
Wire Wire Line
	1100 15200 1100 15300
Connection ~ 1100 15300
Wire Wire Line
	1100 15300 1350 15300
Wire Wire Line
	1100 15700 1100 15600
Connection ~ 1100 15600
Wire Wire Line
	1100 15600 850  15600
Wire Bus Line
	14300 11450 14300 12150
Wire Bus Line
	15850 8500 15850 11950
Wire Bus Line
	12600 8350 12600 11800
Wire Bus Line
	12600 2450 12600 8350
Wire Bus Line
	8800 2250 8800 14150
$Comp
L power:VCC #PWR0219
U 1 1
P 9150 4150
F 0 "#PWR0219" H 9150 4000 50  0001 C CNN
F 1 "VCC" V 9168 4277 50  0000 L CNN
F 2 "" H 9150 4150 50  0001 C CNN
F 3 "" H 9150 4150 50  0001 C CNN
	1    9150 4150
	0    -1   -1   0   
$EndComp
$EndSCHEMATC
